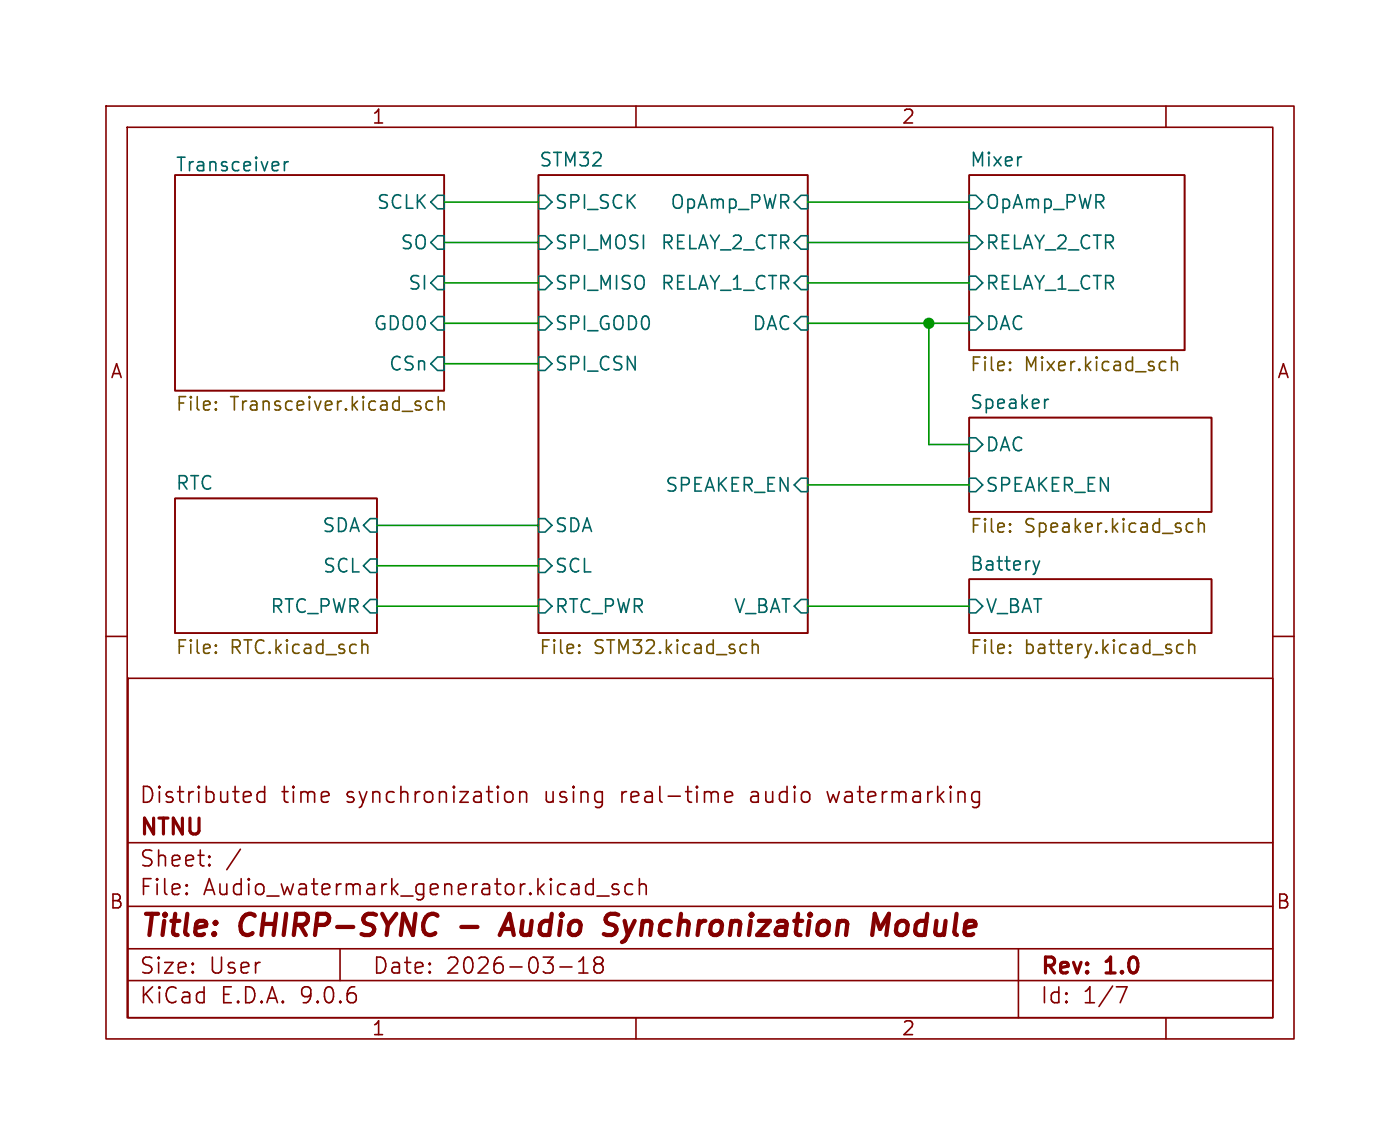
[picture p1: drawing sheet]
(kicad_sch
 (version 20250114)
 (generator "eeschema")
 (generator_version "9.0")
 (paper "User" 132.08 107.95)
 (title_block
  (title "CHIRP-SYNC - Audio Synchronization Module")
  (date "2026-03-18")
  (rev "1.0")
  (company "NTNU")
  (comment 1 "Distributed time synchronization using real-time audio watermarking "))
 (lib_symbols)
 (junction
  (at 87.63 30.48)
  (diameter 0)
  (color 0 0 0 0))
 (wire
  (pts (xy 41.91 34.29) (xy 50.8 34.29))
  (stroke (width 0) (type default)))
 (wire
  (pts (xy 41.91 26.67) (xy 50.8 26.67))
  (stroke (width 0) (type default)))
 (wire
  (pts (xy 76.2 22.86) (xy 91.44 22.86))
  (stroke (width 0) (type default)))
 (wire
  (pts (xy 76.2 57.15) (xy 91.44 57.15))
  (stroke (width 0) (type default)))
 (wire
  (pts (xy 87.63 30.48) (xy 91.44 30.48))
  (stroke (width 0) (type default)))
 (wire
  (pts (xy 76.2 26.67) (xy 91.44 26.67))
  (stroke (width 0) (type default)))
 (wire
  (pts (xy 35.56 57.15) (xy 50.8 57.15))
  (stroke (width 0) (type default)))
 (wire
  (pts (xy 87.63 41.91) (xy 87.63 30.48))
  (stroke (width 0) (type default)))
 (wire
  (pts (xy 87.63 41.91) (xy 91.44 41.91))
  (stroke (width 0) (type default)))
 (wire
  (pts (xy 76.2 19.05) (xy 91.44 19.05))
  (stroke (width 0) (type default)))
 (wire
  (pts (xy 35.56 53.34) (xy 50.8 53.34))
  (stroke (width 0) (type default)))
 (wire
  (pts (xy 41.91 19.05) (xy 50.8 19.05))
  (stroke (width 0) (type default)))
 (wire
  (pts (xy 76.2 45.72) (xy 91.44 45.72))
  (stroke (width 0) (type default)))
 (wire
  (pts (xy 41.91 22.86) (xy 50.8 22.86))
  (stroke (width 0) (type default)))
 (wire
  (pts (xy 41.91 30.48) (xy 50.8 30.48))
  (stroke (width 0) (type default)))
 (wire
  (pts (xy 76.2 30.48) (xy 87.63 30.48))
  (stroke (width 0) (type default)))
 (wire
  (pts (xy 35.56 49.53) (xy 50.8 49.53))
  (stroke (width 0) (type default)))
 (sheet
  (at 16.51 16.51)
  (size 25.4 20.32)
  (exclude_from_sim no)
  (in_bom yes)
  (on_board yes)
  (dnp no)
  (stroke (width 0.1524) (type solid))
  (fill (color 0 0 0 0.0000))
  (property "Sheetname" "Transceiver" (at 16.51 16.256 0) (effects (font (size 1.27 1.27)) (justify left bottom)))
  (property "Sheetfile" "Transceiver.kicad_sch" (at 16.51 37.338 0) (effects (font (size 1.27 1.27)) (justify left top)))
  (pin "CSn" input (at 41.91 34.29 0) (effects (font (size 1.27 1.27)) (justify right)))
  (pin "GDO0" input (at 41.91 30.48 0) (effects (font (size 1.27 1.27)) (justify right)))
  (pin "SCLK" input (at 41.91 19.05 0) (effects (font (size 1.27 1.27)) (justify right)))
  (pin "SI" input (at 41.91 26.67 0) (effects (font (size 1.27 1.27)) (justify right)))
  (pin "SO" input (at 41.91 22.86 0) (effects (font (size 1.27 1.27)) (justify right))))
 (sheet
  (at 91.44 16.51)
  (size 20.32 16.51)
  (exclude_from_sim no)
  (in_bom yes)
  (on_board yes)
  (dnp no)
  (fields_autoplaced yes)
  (stroke (width 0.1524) (type solid))
  (fill (color 0 0 0 0.0000))
  (property "Sheetname" "Mixer" (at 91.44 15.7984 0) (effects (font (size 1.27 1.27)) (justify left bottom)))
  (property "Sheetfile" "Mixer.kicad_sch" (at 91.44 33.6046 0) (effects (font (size 1.27 1.27)) (justify left top)))
  (pin "DAC" input (at 91.44 30.48 180) (effects (font (size 1.27 1.27)) (justify left)))
  (pin "RELAY_1_CTR" input (at 91.44 26.67 180) (effects (font (size 1.27 1.27)) (justify left)))
  (pin "RELAY_2_CTR" input (at 91.44 22.86 180) (effects (font (size 1.27 1.27)) (justify left)))
  (pin "OpAmp_PWR" input (at 91.44 19.05 180) (effects (font (size 1.27 1.27)) (justify left))))
 (sheet
  (at 91.44 39.37)
  (size 22.86 8.89)
  (exclude_from_sim no)
  (in_bom yes)
  (on_board yes)
  (dnp no)
  (fields_autoplaced yes)
  (stroke (width 0.1524) (type solid))
  (fill (color 0 0 0 0.0000))
  (property "Sheetname" "Speaker" (at 91.44 38.6584 0) (effects (font (size 1.27 1.27)) (justify left bottom)))
  (property "Sheetfile" "Speaker.kicad_sch" (at 91.44 48.8446 0) (effects (font (size 1.27 1.27)) (justify left top)))
  (pin "DAC" input (at 91.44 41.91 180) (effects (font (size 1.27 1.27)) (justify left)))
  (pin "SPEAKER_EN" input (at 91.44 45.72 180) (effects (font (size 1.27 1.27)) (justify left))))
 (sheet
  (at 91.44 54.61)
  (size 22.86 5.08)
  (exclude_from_sim no)
  (in_bom yes)
  (on_board yes)
  (dnp no)
  (fields_autoplaced yes)
  (stroke (width 0.1524) (type solid))
  (fill (color 0 0 0 0.0000))
  (property "Sheetname" "Battery" (at 91.44 53.8984 0) (effects (font (size 1.27 1.27)) (justify left bottom)))
  (property "Sheetfile" "battery.kicad_sch" (at 91.44 60.2746 0) (effects (font (size 1.27 1.27)) (justify left top)))
  (pin "V_BAT" input (at 91.44 57.15 180) (effects (font (size 1.27 1.27)) (justify left))))
 (sheet
  (at 50.8 16.51)
  (size 25.4 43.18)
  (exclude_from_sim no)
  (in_bom yes)
  (on_board yes)
  (dnp no)
  (fields_autoplaced yes)
  (stroke (width 0.1524) (type solid))
  (fill (color 0 0 0 0.0000))
  (property "Sheetname" "STM32" (at 50.8 15.7984 0) (effects (font (size 1.27 1.27)) (justify left bottom)))
  (property "Sheetfile" "STM32.kicad_sch" (at 50.8 60.2746 0) (effects (font (size 1.27 1.27)) (justify left top)))
  (pin "RTC_PWR" input (at 50.8 57.15 180) (effects (font (size 1.27 1.27)) (justify left)))
  (pin "SCL" input (at 50.8 53.34 180) (effects (font (size 1.27 1.27)) (justify left)))
  (pin "SDA" input (at 50.8 49.53 180) (effects (font (size 1.27 1.27)) (justify left)))
  (pin "DAC" input (at 76.2 30.48 0) (effects (font (size 1.27 1.27)) (justify right)))
  (pin "RELAY_1_CTR" input (at 76.2 26.67 0) (effects (font (size 1.27 1.27)) (justify right)))
  (pin "RELAY_2_CTR" input (at 76.2 22.86 0) (effects (font (size 1.27 1.27)) (justify right)))
  (pin "SPEAKER_EN" input (at 76.2 45.72 0) (effects (font (size 1.27 1.27)) (justify right)))
  (pin "SPI_CSN" input (at 50.8 34.29 180) (effects (font (size 1.27 1.27)) (justify left)))
  (pin "SPI_GOD0" input (at 50.8 30.48 180) (effects (font (size 1.27 1.27)) (justify left)))
  (pin "SPI_MISO" input (at 50.8 26.67 180) (effects (font (size 1.27 1.27)) (justify left)))
  (pin "SPI_MOSI" input (at 50.8 22.86 180) (effects (font (size 1.27 1.27)) (justify left)))
  (pin "SPI_SCK" input (at 50.8 19.05 180) (effects (font (size 1.27 1.27)) (justify left)))
  (pin "V_BAT" input (at 76.2 57.15 0) (effects (font (size 1.27 1.27)) (justify right)))
  (pin "OpAmp_PWR" input (at 76.2 19.05 0) (effects (font (size 1.27 1.27)) (justify right))))
 (sheet
  (at 16.51 46.99)
  (size 19.05 12.7)
  (exclude_from_sim no)
  (in_bom yes)
  (on_board yes)
  (dnp no)
  (fields_autoplaced yes)
  (stroke (width 0.1524) (type solid))
  (fill (color 0 0 0 0.0000))
  (property "Sheetname" "RTC" (at 16.51 46.2784 0) (effects (font (size 1.27 1.27)) (justify left bottom)))
  (property "Sheetfile" "RTC.kicad_sch" (at 16.51 60.2746 0) (effects (font (size 1.27 1.27)) (justify left top)))
  (property "Field2" "" (at 16.51 46.99 0) (effects (font (size 1.27 1.27))))
  (pin "RTC_PWR" input (at 35.56 57.15 0) (effects (font (size 1.27 1.27)) (justify right)))
  (pin "SCL" input (at 35.56 53.34 0) (effects (font (size 1.27 1.27)) (justify right)))
  (pin "SDA" input (at 35.56 49.53 0) (effects (font (size 1.27 1.27)) (justify right))))
 (sheet_instances
  (path ""
   (page "1")))
 (embedded_fonts no))
